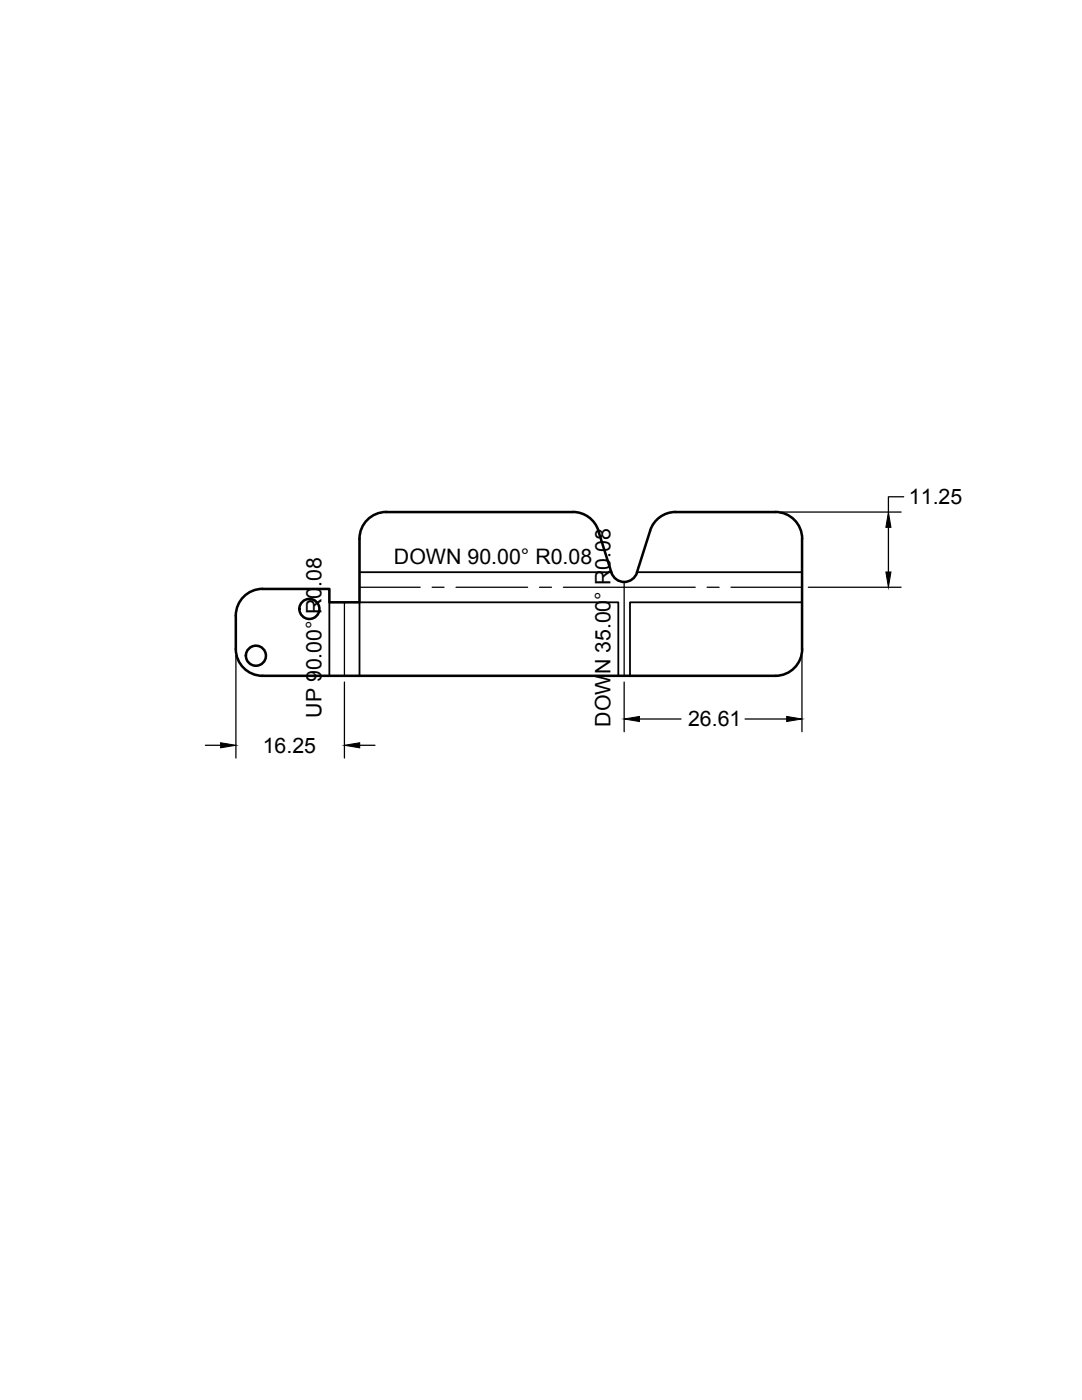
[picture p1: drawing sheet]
<svg xmlns="http://www.w3.org/2000/svg" width="216mm" height="279mm" viewBox="0 0 216 279" stroke-linecap="round" stroke-linejoin="round" font-family="sans-serif">
<!-- layer: Visible -->
<g fill="none" stroke="#000" stroke-width=".51">
<path d="M71.7 107.5v12.7h-6v-2.7h-13.3a5.3 5.3 0 0 0-5.3 5.4v6.6a5.3 5.3 0 0 0 5.3 5.4h102.3M77.1 102.2h37.2M77.1 102.2a5.3 5.3 0 0 0-5.4 5.3M114.3 102.2a5.3 5.3 0 0 1 5.1 3.7M119.4 105.9l2.6 8.4M127.1 114.3a2.68 2.68 0 0 1-2.5 1.8 2.68 2.68 0 0 1-2.6-1.8M129.7 105.9l-2.6 8.4M134.8 102.2h19.9M134.8 102.2a5.3 5.3 0 0 0-5.1 3.7M154.7 102.2a5.3 5.3 0 0 1 5.4 5.3M160 107.5v22M160.1 129.5a5.3 5.3 0 0 1-5.4 5.4"/>
<circle cx="51.1" cy="130.9" r="2"/>
<circle cx="61.7" cy="121.5" r="2"/>
</g>
<!-- layer: Center Lines -->
<path d="M71.7 117.2h12.1M86.2 117.2h2.4M91 117.2h14.3M107.7 117.2h2.3M112.4 117.2h26.3M124.5 116.1v18.8M141.1 117.2h2.4M145.9 117.2h14.1M68.7 120.2v14.7" fill="none" stroke="#000" stroke-width=".25"/>
<!-- layer: Visible Narrow -->
<path d="M71.7 114.2h50.3M127.1 114.2h32.9M65.7 120.2v14.7M71.7 134.9v-14.7h51.7v14.7M160 120.2h-34.3v14.7" fill="none" stroke="#000" stroke-width=".36"/>
<!-- layer: Dimensions -->
<path d="M180.3 99.1h-3v3.1M156 102.2h23.8M161.3 117.2h18.5M177.3 105.2v9M47.1 130.8v20.5M68.7 136.1v15.2M124.5 136.1v9.9M160 130.8v15.2M41 148.7h3M71.8 148.7h3M127.6 143.5h8.3M148.7 143.5h8.3" fill="none" stroke="#000" stroke-width=".25"/>
<path d="M176.8 114.2h1l-.5 3zM177.3 102.2l.5 3h-1zM44 148.2l3.1 .5-3.1 .5zM68.7 148.7l3.1-.5v1zM124.5 143.5l3.1-.5v1zM157 143l3 .5-3 .5z" fill="#000" stroke="#000" stroke-width=".2"/>
<g font-size="4.3">
<text x="181.4" y="100.6">11.25</text>
<text x="78.6" y="112.6">DOWN 90.00° R0.08</text>
<text x="121.8" y="113.7" transform="rotate(-90 121.8 113.7)">0.08</text>
<text x="121.8" y="116.8" transform="rotate(-90 121.8 116.8)">R</text>
<text x="64.2" y="143.3" transform="rotate(-90 64.2 143.3)">UP 90.00° R0.08</text>
<text x="121.8" y="145" transform="rotate(-90 121.8 145)">DOWN 35.00°</text>
<text x="137.3" y="145">26.61</text>
<text x="52.4" y="150.2">16.25</text>
</g>
</svg>
